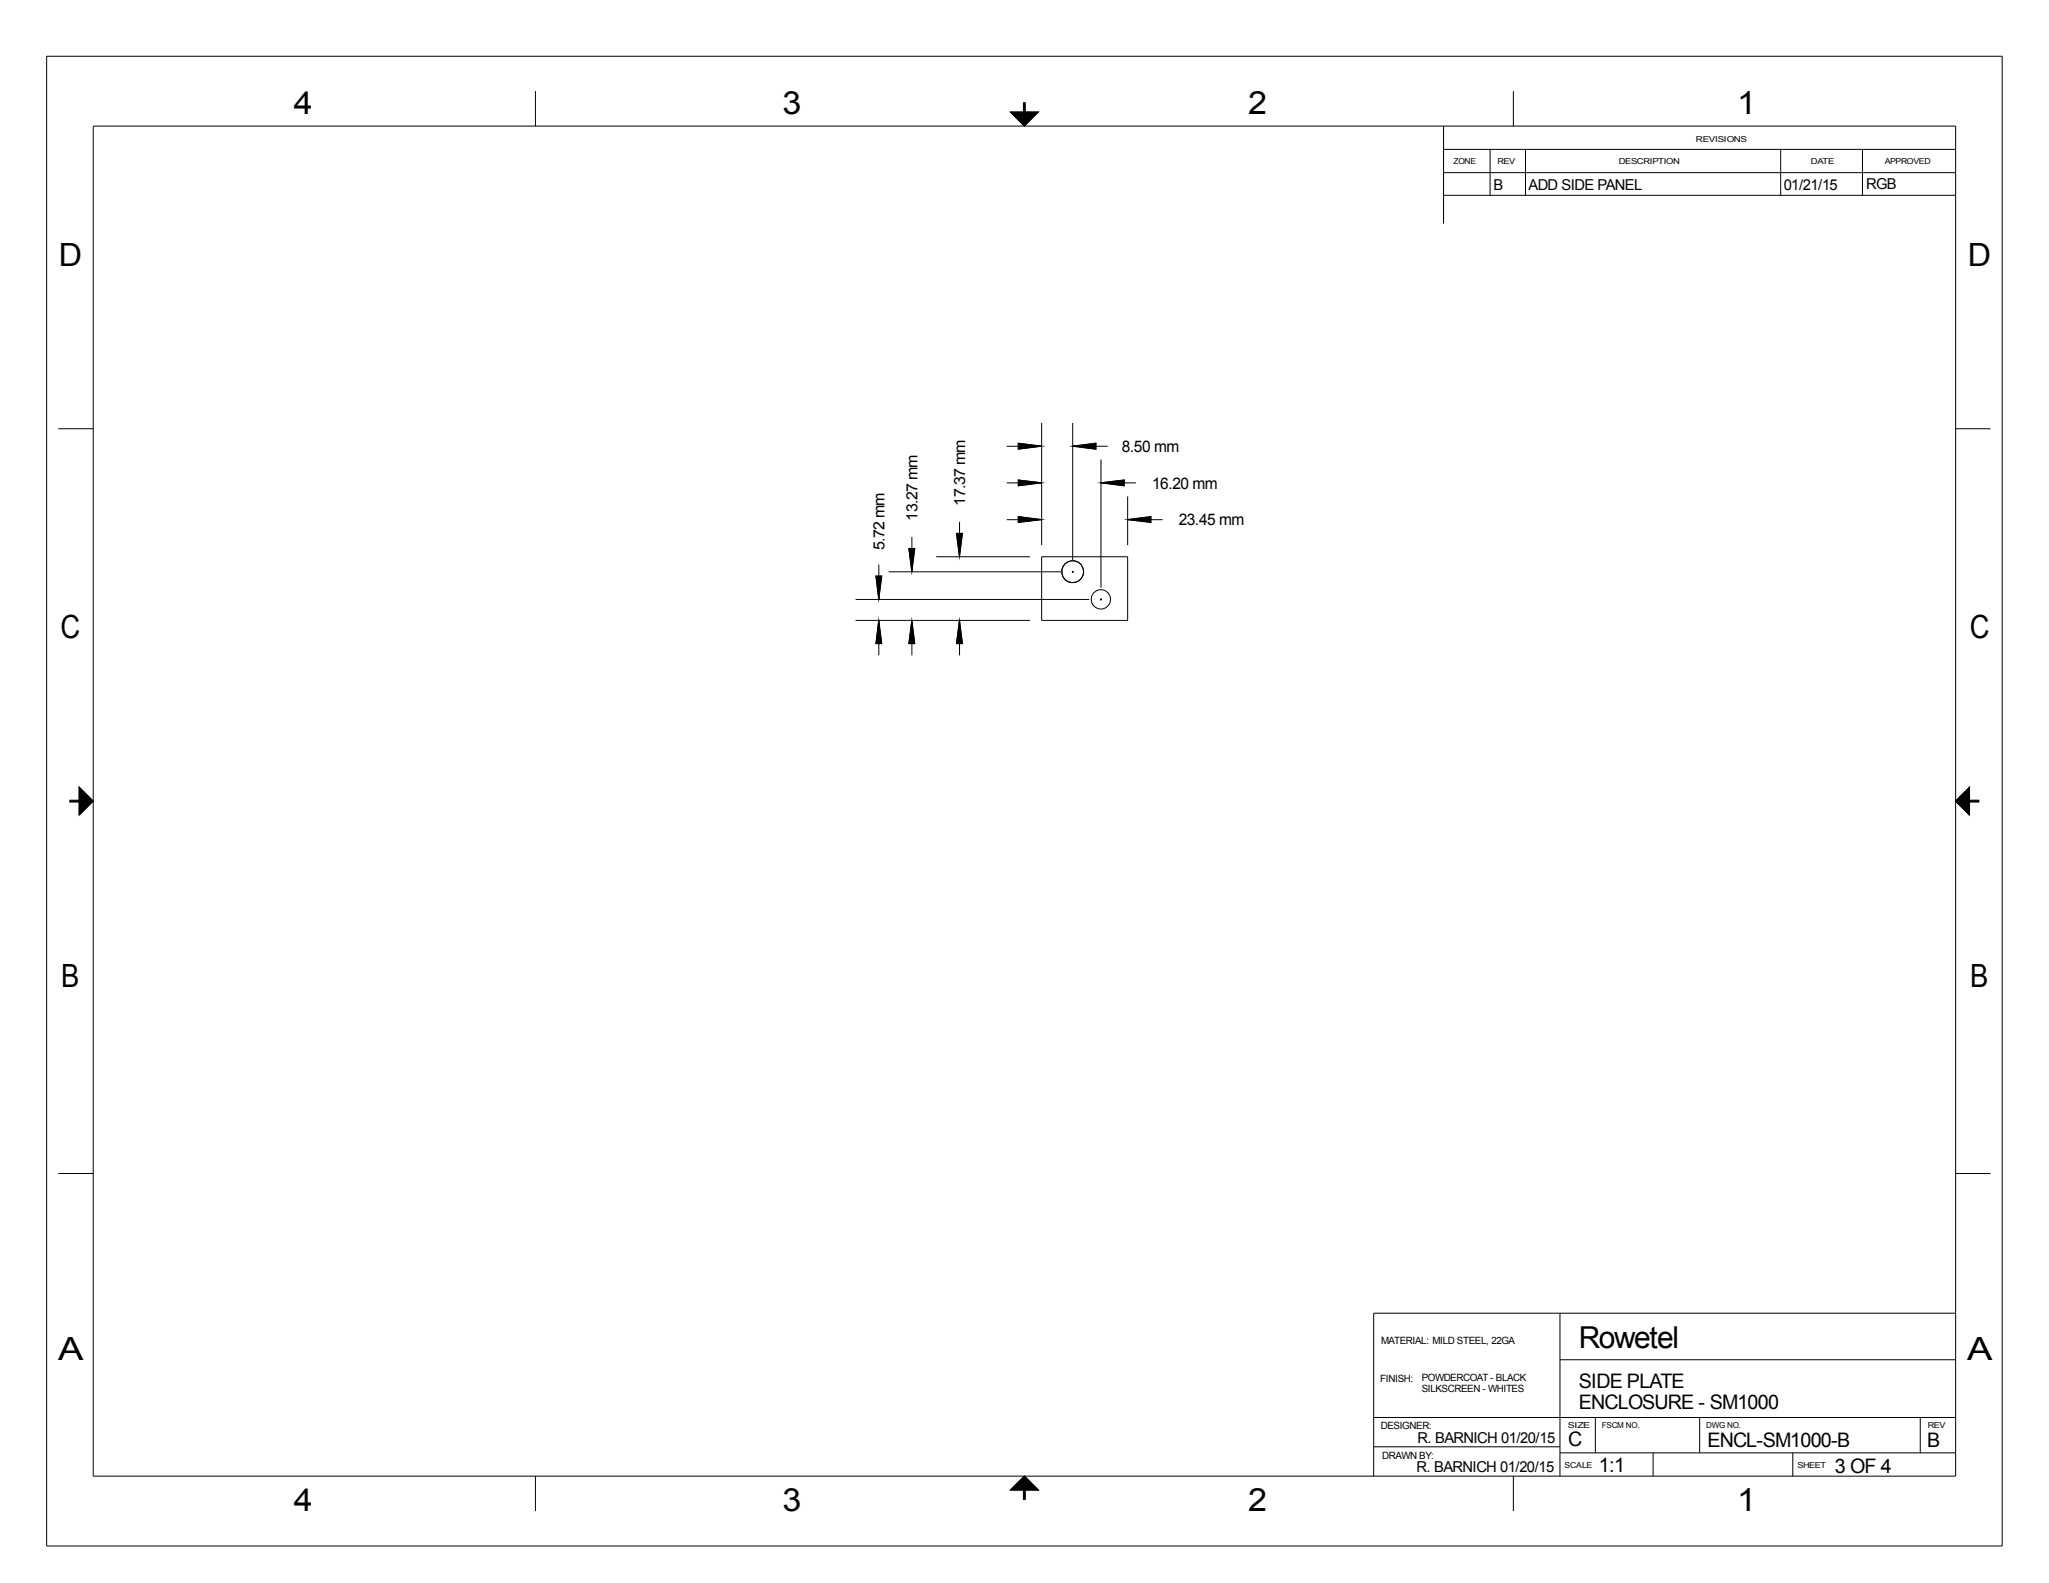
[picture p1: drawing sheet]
<svg xmlns="http://www.w3.org/2000/svg" width="559mm" height="432mm" viewBox="0 0 559 432" stroke-linecap="round" stroke-linejoin="round" font-family="sans-serif">
<g fill="none" stroke="#000" stroke-width=".27">
<path d="M12.7 15.3h533.3v406.4h-533.3zM25.4 34.4h507.9v368.3h-507.9zM146 24.9v9.5M275.5 30.6h7.7l-3.8 3.8zM393.7 34.4v26.6M412.7 24.9v9.5M393.6 53.3h139.7M393.7 47.1h139.6M393.7 40.7h139.6M406.4 40.7v12.6M416 40.7v12.6M485.6 40.7v12.6"/>
<path d="M507.9 40.7v12.6M15.9 116.9h9.5M284.1 115.4v33.3M292.5 115.4v37.4M533.3 116.9h9.6M274.6 131.7h9.5M274.6 121.7h9.5M277.7 130.9l6.4 .8-6.4 .8zM277.7 120.9l6.4 .8-6.4 .8zM292.5 121.7l6.4-.8v1.6zM292.5 121.7h9.6M300.2 131.7l6.4-.8v1.6z"/>
<path d="M300.2 125.4v34.9M300.2 131.7h9.6M307.5 135.4v13.3M238.9 157.1h1.6l-.9 6.4zM239.7 154v9.5M242.3 156h47.1M247.9 149.6h1.6l-.8 6.4zM248.7 146.5v9.5M255.3 151.9h25.6M260.9 145.5h1.6l-.8 6.3zM261.7 142.3v9.6M274.6 141.8h9.5"/>
<path d="M277.7 140.9l6.4 .8-6.4 .8zM284.1 151.9h23.4v17.3h-23.4zM292.3 156h.5M292.5 155.7v.5M307.5 141.7l6.4-.8v1.6zM307.5 141.8h9.6M233.3 169.2h47.6M233.3 163.5h63.8M239.6 169.2l.9 6.4h-1.6zM239.7 169.2v9.6M248.7 169.2l.8 6.4h-1.6zM248.7 169.2v9.6"/>
<path d="M261.7 169.2l.8 6.4h-1.6zM261.7 169.2v9.6M300 163.5h.5M300.2 163.3v.5M21.6 214.7l3.8 3.8-3.8 3.8zM533.3 218.5l3.8-3.8v7.6zM15.9 320.1h9.5M533.3 320.1h9.6M425.4 358.2v44.5M533.3 358.2h-158.7v44.5M425.4 370.9h107.9M374.6 386.7h158.7"/>
<path d="M374.6 394.7h50.8M425.4 396.3h107.9M435.1 386.7v9.6M450.8 396.3v6.4M463.5 386.7v9.6M488.9 396.3v6.4M523.7 386.7v9.6M146 402.7v9.5M279.4 402.6l3.8 3.8h-7.7zM412.7 402.7v9.5"/>
<circle cx="292.5" cy="156" r="3"/>
<circle cx="300.2" cy="163.5" r="2.65"/>
</g>
<g fill="#000" stroke="#000" stroke-width=".27">
<path d="M275.5 30.6h7.7l-3.8 3.8zM277.7 130.9l6.4 .8-6.4 .8zM277.7 120.9l6.4 .8-6.4 .8zM292.5 121.7l6.4-.8v1.6zM300.2 131.7l6.4-.8v1.6zM238.9 157.1h1.6l-.9 6.4zM247.9 149.6h1.6l-.8 6.4zM260.9 145.5h1.6l-.8 6.3zM277.7 140.9l6.4 .8-6.4 .8zM307.5 141.7l6.4-.8v1.6zM239.6 169.2l.9 6.4h-1.6zM248.7 169.2l.8 6.4h-1.6z"/>
<path d="M261.7 169.2l.8 6.4h-1.6zM21.6 214.7l3.8 3.8-3.8 3.8zM537.1 214.7v7.6l-3.8-3.8zM275.5 406.4l3.9-3.8 3.8 3.8z"/>
<path d="M279.1 28h.5v2.6h-.5z" fill-rule="evenodd"/>
<path d="M19 218.3h2.6v.5h-2.6z" fill-rule="evenodd"/>
<path d="M537.1 218.3h2.6v.5h-2.6z" fill-rule="evenodd"/>
<path d="M279.1 406.4h.5v2.6h-.5z" fill-rule="evenodd"/>
</g>
<g font-size="8.7">
<text x="80.1" y="31.2">4</text>
<text x="213.4" y="31.2">3</text>
<text x="340.4" y="31.2">2</text>
<text x="473.8" y="31.2">1</text>
<text x="16" y="72.5">D</text>
<text x="536.7" y="72.5">D</text>
<text x="16.5" y="174.1">C</text>
<text x="537.2" y="174.1">C</text>
<text x="16.7" y="269.3">B</text>
<text x="537.3" y="269.3">B</text>
<text x="15.8" y="370.9">A</text>
<text x="536.5" y="370.9">A</text>
<text x="80.1" y="412.2">4</text>
<text x="213.4" y="412.2">3</text>
<text x="340.4" y="412.2">2</text>
<text x="473.8" y="412.2">1</text>
</g>
<text font-size="8.2" x="430.6" y="367.7">Rowetel</text>
<g font-size="5.5">
<text x="430.6" y="378.5">SIDE PLATE</text>
<text x="430.6" y="384.5">ENCLOSURE - SM1000</text>
<text x="427.7" y="394.5">C</text>
<text x="465.7" y="394.6">ENCL-SM1000-B</text>
<text x="525.6" y="394.7">B</text>
<text x="436" y="401.4">1:1</text>
<text x="500.4" y="401.7">3 OF 4</text>
</g>
<g font-size="4.4">
<text x="305.9" y="123.3">8.50 mm</text>
<text x="314.2" y="133.3">16.20 mm</text>
<text x="321.4" y="143.3">23.45 mm</text>
</g>
<g font-size="4.2">
<text x="263.2" y="137.9" transform="rotate(-90 263.2 137.9)">17.37 mm</text>
<text x="250.2" y="142" transform="rotate(-90 250.2 142)">13.27 mm</text>
<text x="241.3" y="150.1" transform="rotate(-90 241.3 150.1)">5.72 mm</text>
</g>
<g font-size="4.1">
<text x="407.3" y="51.7">B</text>
<text x="416.9" y="51.7">ADD SIDE PANEL</text>
<text x="486.5" y="51.8">01/21/15</text>
<text x="509" y="51.5">RGB</text>
<text x="386.6" y="393.7">R. BARNICH 01/20/15</text>
<text x="386.3" y="401.5">R. BARNICH 01/20/15</text>
</g>
<g font-size="2.7">
<text x="376.6" y="366.7">MATERIAL: MILD STEEL, 22GA</text>
<text x="376.4" y="376.9">FINISH:</text>
<text x="387.7" y="376.7">POWDERCOAT - BLACK</text>
<text x="387.7" y="379.7">SILKSCREEN - WHITES</text>
<text x="376.6" y="389.8">DESIGNER:</text>
<text x="377" y="398.1">DRAWN BY:</text>
</g>
<g font-size="2.2">
<text x="462.5" y="38.6">REVISIONS</text>
<text x="396.4" y="44.8">ZONE</text>
<text x="408.4" y="44.8">REV</text>
<text x="441.4" y="44.8">DESCRIPTION</text>
<text x="493.9" y="44.8">DATE</text>
<text x="514" y="44.8">APPROVED</text>
<text x="427.6" y="389.6">SIZE</text>
<text x="436.8" y="389.6">FSCM NO.</text>
<text x="465.3" y="389.6">DWG NO.</text>
<text x="525.7" y="389.6">REV</text>
<text x="426.7" y="400.3">SCALE</text>
<text x="490.2" y="400.3">SHEET</text>
</g>
</svg>
